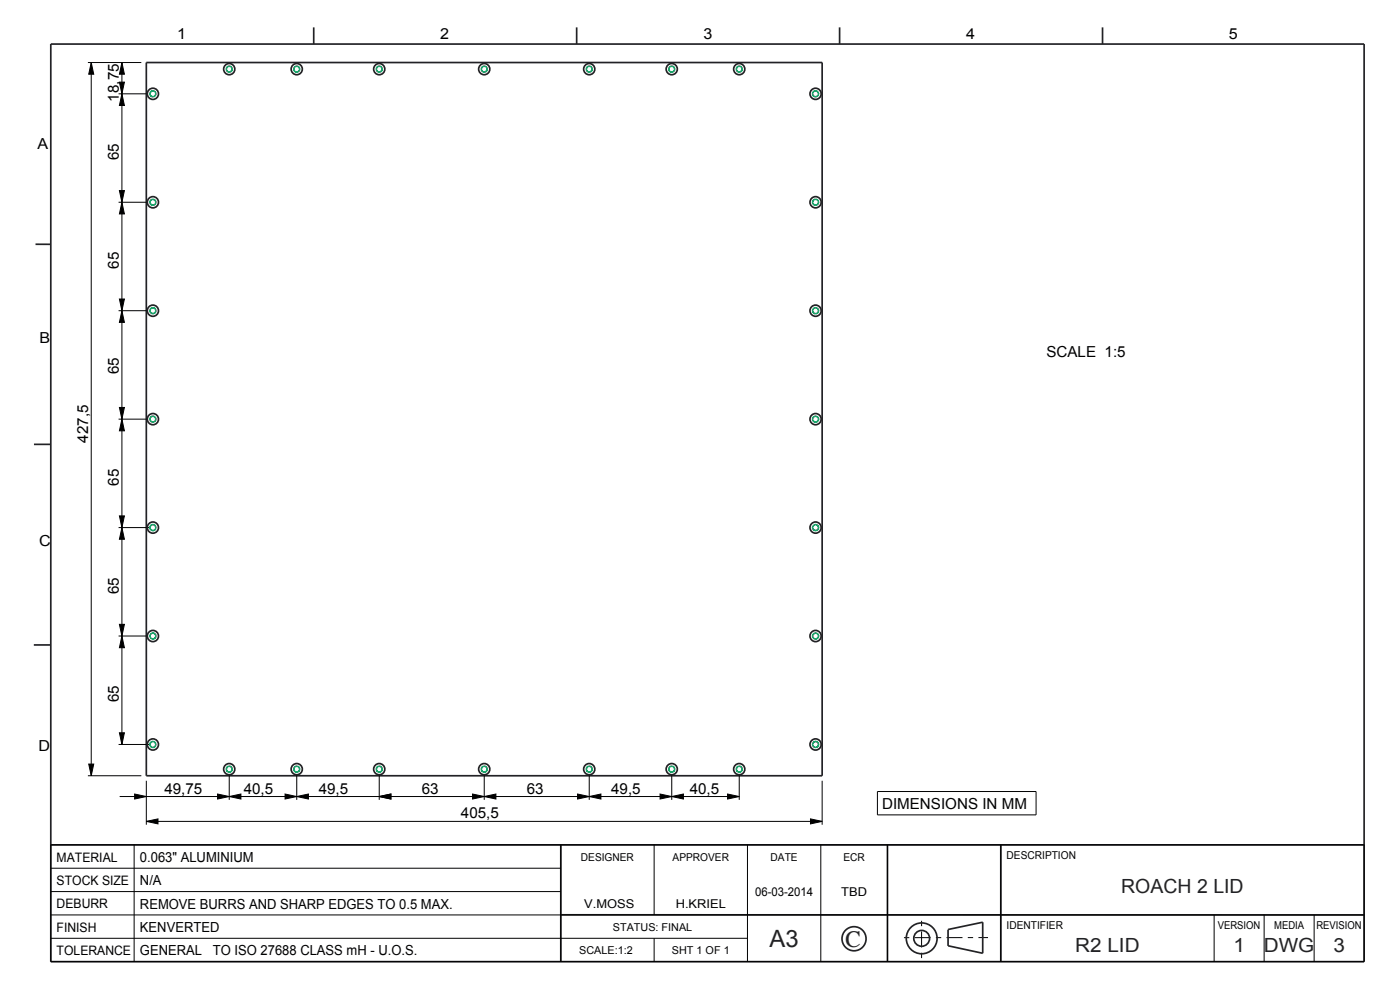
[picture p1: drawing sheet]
<svg xmlns="http://www.w3.org/2000/svg" width="420mm" height="297mm" viewBox="0 0 420 297" stroke-linecap="round" stroke-linejoin="round" font-family="sans-serif">
<g fill="#000">
<path d="M27.4 18.7l.7 3.5h-1.5zM36.6 18.7l.7 3.5h-1.5zM35.8 24.6h1.5l-.7 3.5zM36.6 28.1l.7 3.5h-1.5zM35.8 57.1h1.5l-.7 3.5zM36.6 60.6l.7 3.5h-1.5zM35.8 89.6h1.5l-.7 3.5zM36.6 93.1l.7 3.5h-1.5zM35.8 122.1h1.5l-.7 3.5zM36.6 125.6l.7 3.5h-1.5zM35.8 154.6h1.5l-.7 3.5zM36.6 158.1l.7 3.5h-1.5z"/>
<path d="M35.8 187.1h1.5l-.7 3.5zM36.6 190.6l.7 3.5h-1.5zM26.6 229h1.5l-.7 3.5zM35.8 219.6h1.5l-.7 3.5zM40.4 238l3.5 .7-3.5 .8zM68.8 238.7l3.5-.7v1.5zM65.3 238l3.5 .7-3.5 .8zM89 238.7l3.5-.7v1.5zM85.5 238l3.5 .7-3.5 .8zM113.8 238.7l3.5-.7v1.5zM141.8 238l3.5 .7-3.5 .8zM145.3 238.7l3.5-.7v1.5z"/>
<path d="M173.3 238l3.5 .7-3.5 .8zM176.8 238.7l3.5-.7v1.5zM198 238l3.5 .7-3.5 .8zM201.5 238.7l3.5-.7v1.5zM218.3 238l3.5 .7-3.5 .8zM43.9 246.2l3.5-.8v1.5zM243.1 245.4l3.5 .8-3.5 .7z"/>
</g>
<g fill="none" stroke="#000" stroke-width=".3">
<path d="M26.4 18.7h16M27.4 18.7l.7 3.5h-1.5zM27.4 18.7v213.8M36.6 18.7l.7 3.5h-1.5zM36.6 18.7v204.4M35.6 28.1h8.8M35.8 24.6h1.5l-.7 3.5zM36.6 28.1l.7 3.5h-1.5zM35.8 57.1h1.5l-.7 3.5zM35.6 60.6h8.8M36.6 60.6l.7 3.5h-1.5zM35.6 93.1h8.8"/>
<path d="M35.8 89.6h1.5l-.7 3.5zM36.6 93.1l.7 3.5h-1.5zM35.6 125.6h8.8M35.8 122.1h1.5l-.7 3.5zM36.6 125.6l.7 3.5h-1.5zM35.6 158.1h9.7M35.8 154.6h1.5l-.7 3.5zM36.6 158.1l.7 3.5h-1.5zM35.6 190.6h8.8M35.8 187.1h1.5l-.7 3.5zM36.6 190.6l.7 3.5h-1.5zM35.8 219.6h1.5l-.7 3.5z"/>
<path d="M26.4 232.5h16M26.6 229h1.5l-.7 3.5zM35.6 223.1h9.7M35.9 238.7h185.9M40.4 238l3.5 .7-3.5 .8zM43.9 234v13.2M65.3 238l3.5 .7-3.5 .8zM68.8 238.7l3.5-.7v1.5zM68.8 232v7.7M85.5 238l3.5 .7-3.5 .8zM89 238.7l3.5-.7v1.5zM89 232v7.7"/>
<path d="M113.8 238.7l3.5-.7v1.5zM113.8 232v7.7M141.8 238l3.5 .7-3.5 .8zM145.3 238.7l3.5-.7v1.5zM145.3 232v7.7M173.3 238l3.5 .7-3.5 .8zM176.8 238.7l3.5-.7v1.5zM176.8 232v7.7M198 238l3.5 .7-3.5 .8zM201.5 238.7l3.5-.7v1.5zM201.5 232v7.7M218.3 238l3.5 .7-3.5 .8z"/>
<path d="M221.8 232v7.7M246.6 234v13.2M263.2 237.2h47.6v7h-47.6zM15.2 253.2h394v35h-394zM40.2 253.2v35M43.9 246.2l3.5-.8v1.5zM43.9 246.2h202.7M168.2 253.2v35M196.2 253.2v21M224.2 253.2v35M243.1 245.4l3.5 .8-3.5 .7zM246.2 253.2v35"/>
<path d="M266.2 253.2v35M300.2 253.2v35M15.2 274.2h394M15.2 267.2h153M15.2 260.2h153M364.2 274.2v14M379.2 274.2v14M394.2 274.2v14M15.2 281.2h209M196.2 281.2v7"/>
</g>
<g fill="none" stroke="#222226" stroke-width=".51">
<path d="M15.2 13.2h394v275h-394zM43.9 18.7h202.7v213.8h-202.7zM94.1 8.2v5M173 8.2v5M251.9 8.2v5M330.8 8.2v5M10.7 73.2h4.5M10.2 133.2h5M10.1 193.3h5M15.2 253.2h394M168.2 253.2v35M266.2 253.2v35"/>
<path d="M300.2 253.2v35M168.2 274.2h241M284.4 278.6l10.4-2.2v9.3l-10.4-2.3M284.4 278.6v4.9"/>
<circle cx="256.2" cy="281.3" r="3.6"/>
<circle cx="276.5" cy="281.2" r="4.6"/>
<circle cx="276.5" cy="281.2" r="2.37"/>
</g>
<path d="M276.5 276v11.5M271.2 281h25.2" fill="none" stroke="#000" stroke-width=".3" stroke-dasharray="1.6 1.6 4.8 1.6" stroke-linecap="butt"/>
<!-- layer: AXES -->
<g fill="none" stroke="#222226" stroke-width=".51">
<circle cx="45.9" cy="28.1" r="1.68"/>
<circle cx="68.8" cy="20.7" r="1.68"/>
<circle cx="89" cy="20.7" r="1.68"/>
<circle cx="113.8" cy="20.7" r="1.68"/>
<circle cx="145.3" cy="20.7" r="1.68"/>
<circle cx="176.8" cy="20.7" r="1.68"/>
<circle cx="201.5" cy="20.7" r="1.68"/>
<circle cx="221.8" cy="20.7" r="1.68"/>
<circle cx="244.7" cy="28.1" r="1.68"/>
<circle cx="45.9" cy="60.6" r="1.68"/>
<circle cx="244.7" cy="60.6" r="1.68"/>
<circle cx="45.9" cy="93.1" r="1.68"/>
<circle cx="244.7" cy="93.1" r="1.68"/>
<circle cx="45.9" cy="125.6" r="1.68"/>
<circle cx="244.7" cy="125.6" r="1.68"/>
<circle cx="45.9" cy="158.1" r="1.68"/>
<circle cx="244.7" cy="158.1" r="1.68"/>
<circle cx="45.9" cy="190.6" r="1.68"/>
<circle cx="244.7" cy="190.6" r="1.68"/>
<circle cx="45.9" cy="223.1" r="1.68"/>
<circle cx="68.8" cy="230.5" r="1.68"/>
<circle cx="89" cy="230.5" r="1.68"/>
<circle cx="113.8" cy="230.5" r="1.68"/>
<circle cx="145.3" cy="230.5" r="1.68"/>
<circle cx="176.8" cy="230.5" r="1.68"/>
<circle cx="201.5" cy="230.5" r="1.68"/>
<circle cx="221.8" cy="230.5" r="1.68"/>
<circle cx="244.7" cy="223.1" r="1.68"/>
</g>
<g fill="none" stroke="#00995a" stroke-width=".51">
<circle cx="45.9" cy="28.1" r=".88"/>
<circle cx="68.8" cy="20.7" r=".88"/>
<circle cx="89" cy="20.7" r=".88"/>
<circle cx="113.8" cy="20.7" r=".88"/>
<circle cx="145.3" cy="20.7" r=".88"/>
<circle cx="176.8" cy="20.7" r=".88"/>
<circle cx="201.5" cy="20.7" r=".88"/>
<circle cx="221.8" cy="20.7" r=".88"/>
<circle cx="244.7" cy="28.1" r=".88"/>
<circle cx="45.9" cy="60.6" r=".88"/>
<circle cx="244.7" cy="60.6" r=".88"/>
<circle cx="45.9" cy="93.1" r=".88"/>
<circle cx="244.7" cy="93.1" r=".88"/>
<circle cx="45.9" cy="125.6" r=".88"/>
<circle cx="244.7" cy="125.6" r=".88"/>
<circle cx="45.9" cy="158.1" r=".88"/>
<circle cx="244.7" cy="158.1" r=".88"/>
<circle cx="45.9" cy="190.6" r=".88"/>
<circle cx="244.7" cy="190.6" r=".88"/>
<circle cx="45.9" cy="223.1" r=".88"/>
<circle cx="68.8" cy="230.5" r=".88"/>
<circle cx="89" cy="230.5" r=".88"/>
<circle cx="113.8" cy="230.5" r=".88"/>
<circle cx="145.3" cy="230.5" r=".88"/>
<circle cx="176.8" cy="230.5" r=".88"/>
<circle cx="201.5" cy="230.5" r=".88"/>
<circle cx="221.8" cy="230.5" r=".88"/>
<circle cx="244.7" cy="223.1" r=".88"/>
</g>
<text font-size="7.2" fill="#222226" x="230.9" y="284">A3</text>
<text font-size="7" fill="#222226" x="253.5" y="283.8">C</text>
<g font-size="5.8" fill="#222226">
<text x="336.4" y="267.7">ROACH 2 LID</text>
<text x="322.6" y="285.2">R2 LID</text>
<text x="370" y="285.2">1</text>
<text x="379.1" y="285.2">DWG</text>
<text x="400" y="285.2">3</text>
</g>
<g font-size="4.6">
<text x="53.1" y="11.6">1</text>
<text x="132" y="11.8">2</text>
<text x="211" y="11.8">3</text>
<text x="289.8" y="11.8">4</text>
<text x="368.7" y="11.8">5</text>
<text x="35.7" y="30.4" transform="rotate(-90 35.7 30.4)">18,75</text>
<text x="11.3" y="44.7">A</text>
<text x="35.7" y="48" transform="rotate(-90 35.7 48)">65</text>
<text x="35.7" y="80.5" transform="rotate(-90 35.7 80.5)">65</text>
<text x="11.8" y="102.7">B</text>
<text x="313.9" y="107">SCALE 1:5</text>
<text x="35.7" y="112.2" transform="rotate(-90 35.7 112.2)">65</text>
<text x="26.5" y="132.6" transform="rotate(-90 26.5 132.6)">427,5</text>
<text x="35.7" y="145.5" transform="rotate(-90 35.7 145.5)">65</text>
<text x="11.7" y="163.7">C</text>
<text x="35.7" y="178" transform="rotate(-90 35.7 178)">65</text>
<text x="35.7" y="210.5" transform="rotate(-90 35.7 210.5)">65</text>
<text x="11.6" y="224.9">D</text>
<text x="49.3" y="237.8">49,75</text>
<text x="73.1" y="237.8">40,5</text>
<text x="95.6" y="237.8">49,5</text>
<text x="126.5" y="237.8">63</text>
<text x="158" y="237.8">63</text>
<text x="183.4" y="237.8">49,5</text>
<text x="206.9" y="237.8">40,5</text>
<text x="138.3" y="245.3">405,5</text>
<text x="264.6" y="242.5">DIMENSIONS IN MM</text>
</g>
<g font-size="4.2">
<text x="42" y="258.3">0.063&quot; ALUMINIUM</text>
<text x="42" y="265.3">N/A</text>
<text x="42" y="272.3">REMOVE BURRS AND SHARP EDGES TO 0.5 MAX.</text>
<text x="42" y="279.3">KENVERTED</text>
<text x="42" y="286.3">GENERAL</text>
<text x="63.9" y="286.3">TO ISO 27688 CLASS mH - U.O.S.</text>
</g>
<g font-size="3.9">
<text x="17" y="258.2">MATERIAL</text>
<text x="17" y="265.2">STOCK SIZE</text>
<text x="17" y="272.2">DEBURR</text>
<text x="17" y="279.2">FINISH</text>
<text x="17" y="286.2">TOLERANCE</text>
</g>
<g font-size="3.6">
<text x="226.5" y="268.6">06-03-2014</text>
<text x="252.4" y="268.6">TBD</text>
<text x="175.3" y="272.1">V.MOSS</text>
<text x="202.7" y="272.1">H.KRIEL</text>
</g>
<g font-size="3.3">
<text x="174.3" y="258">DESIGNER</text>
<text x="201.8" y="258">APPROVER</text>
<text x="231.2" y="258">DATE</text>
<text x="253" y="258">ECR</text>
<text x="302" y="257.5">DESCRIPTION</text>
<text x="183.9" y="279">STATUS: FINAL</text>
<text x="302" y="278.5">IDENTIFIER</text>
<text x="365.3" y="278.5">VERSION</text>
<text x="382.2" y="278.5">MEDIA</text>
<text x="394.9" y="278.5">REVISION</text>
<text x="173.7" y="286">SCALE:1:2</text>
<text x="201.6" y="286">SHT 1 OF 1</text>
</g>
</svg>
